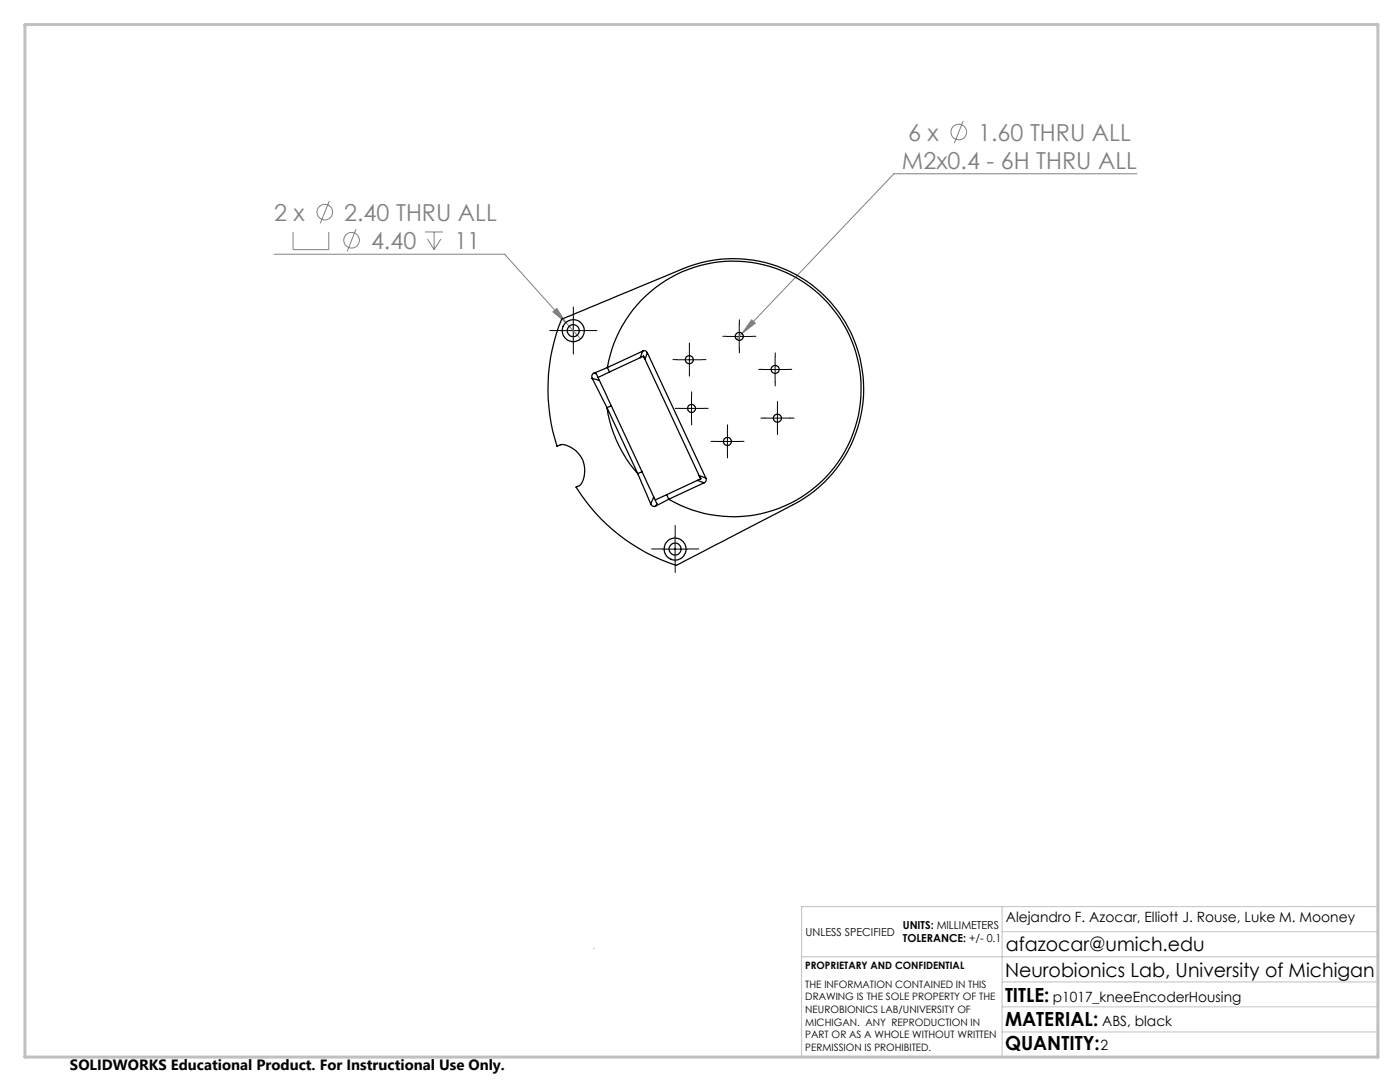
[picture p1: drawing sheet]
<svg xmlns="http://www.w3.org/2000/svg" width="279mm" height="216mm" viewBox="0 0 279 216" stroke-linecap="round" stroke-linejoin="round" font-family="sans-serif">
<g fill="none" stroke="#808080" stroke-width=".2">
<path d="M192.2 24.1l-1.7 4.5M226.9 34.7h-48.5l-30.3 31.8M54.7 50.7h46l12.2 13.6M58.5 46.3v3.5h7.1v-3.5M65.7 40.1l-1.8 4.5M71 45.7l-1.7 4.5M84.8 46.3h3.6M85.3 47.7l1.3 2.1M86.6 46.3v3.5M88 47.7l-1.4 2.1M110.3 62.2l.8-.6 1.8 2.7zM112.9 64.3l3 3.3"/>
<path d="M148.1 66.5l-1.1 1.2M150 63.8l.7 .7-2.6 2z"/>
<circle cx="191.3" cy="26.3" r="1.55"/>
<circle cx="64.8" cy="42.3" r="1.55"/>
<circle cx="70.2" cy="47.9" r="1.55"/>
</g>
<g fill="none" stroke="#000" stroke-width=".2" stroke-dasharray="15.2 1.3 1.3 1.3">
<path d="M111.9 66h-2.2M114.4 63.5v-2.2M114.4 68.5v2.2M116.9 66h2.2M135.1 71.8h-.8M137.6 69.3v-.8M137.6 74.3v.8M138 79v-.8M140.1 71.8h.8M145.1 67.1h-.8M147.6 64.6v-.8M147.6 69.6v.8"/>
<path d="M150.1 67.1h.8M152.2 73.7h-.8M154.7 71.2v-.8M154.7 76.2v.8M157.2 73.7h.8M135.5 81.5h-.8M138 84v.8M140.5 81.5h.8M142.7 88.1h-.8M145.2 85.6v-.8M145.2 90.6v.8M147.7 88.1h.8"/>
<path d="M152.7 83.4h-.8M155.2 80.9v-.8M155.2 85.9v.8M157.7 83.4h.8M132.2 109.5h-2.2M134.7 107v-2.2M134.7 112v2.2M137.2 109.5h2.2"/>
</g>
<g fill="none" stroke="#000" stroke-width=".2">
<path d="M111.9 66h5M114.4 63.5v5M135.1 71.8h5M137.6 69.3v5M138 79v5M145 67.1h5M147.5 64.6v5M152.2 73.7h5M154.7 71.2v5M135.5 81.5h5M142.7 88.1h5M145.2 85.6v5"/>
<path d="M152.6 83.4h5.1M155.2 80.9v5M132.2 109.6h5M134.7 107.1v4.9"/>
</g>
<path d="M118.6 189.2v.1M160 190.9h115M200 185.9h75M200 180.9v30M200 195.9h75M275 180.9h-115v30M200 205.9h75M200 200.9h75" fill="none" stroke="#c0c0c0" stroke-width=".2"/>
<path d="M5 4.9h270v206h-270z" fill="none" stroke="#c0c0c0" stroke-width=".6"/>
<path d="M110.3 62.2l2.6 2.1-1.8-2.7zM150 63.8l-1.9 2.7 2.6-2z" fill="#808080"/>
<g fill="none" stroke="#000" stroke-width=".25">
<path d="M112.1 63.7l20.5-8.5a33.6 33.6 0 0 1 11.2-3.5 26 26 0 0 1 27.5 18.5 26 26 0 0 1-13 30.5l-23.3 12.1a36.7 36.7 0 0 1-20-15.6 1.87 1.87 0 0 0 1.5-1.6 5.2 5.2 0 0 0-4.4-6.9l-.9 .3a36.7 36.7 0 0 1 .9-25.3zM118.2 75.5l2.9 5.9M118.2 75.5l1.4 .4M118.6 74.4a.76 .76 0 0 0-.4 1.1M118.6 74.4a.78 .78 0 0 1 .7 .8l.3 .7M119.6 75.9l2.4 5.1M121.2 73.3a25.5 25.5 0 0 1 32.4-20.1 25.5 25.5 0 0 1 16.2 34.6 25.5 25.5 0 0 1-36.3 11.8M121.2 73.3l-2.6 1.1M121.2 73.3l.4 .9M121.6 74.2l-2.3 1.1M127.8 71.4l.6-.4 .3 .7M127.8 71.4l-6.2 2.8"/>
<path d="M128.3 70.1l.5-.1 .4 .4M128.3 70.1l-7.1 3.2M128.3 70.1l-.5 1.3M128.4 71.1l.3 .6M128.7 71.7l10.8 23.2M129.2 70.4l11.7 25M129.2 70.4l-.5 1.3M121.1 81.4a25.4 25.4 0 0 0 6.2 13.1M121.1 81.4l6.2 13.1M122 81l-.9 .4M122 81l6.1 13.1M127.3 94.5l2.6 6"/>
<path d="M128.1 94.1l2.4 5.1M128.1 94.1l-.8 .4M130.5 99.2l.3 .7a.7 .7 0 0 1 .1 1M130.5 99.2l-.6 1.3M133.1 98.7l-2.3 1.1M133.1 98.7l.4 .9M133.5 99.6l-2.6 1.3M139.2 95.8l1.3 .5M139.2 95.8l-6.1 2.9M139.5 94.9l.4 .6-.7 .3M139.5 94.9l.3 .6M139.5 94.9l1.4 .5"/>
<path d="M140.5 96.3l-7 3.3M140.9 95.4v.6l-.4 .3M129.9 100.5a.73 .73 0 0 0 1 .4"/>
<circle cx="114.4" cy="66" r="2.2"/>
<circle cx="114.4" cy="66" r="1.2"/>
<circle cx="137.6" cy="71.8" r=".8"/>
<circle cx="147.5" cy="67.1" r=".81"/>
<circle cx="154.7" cy="73.7" r=".81"/>
<circle cx="138" cy="81.5" r=".8"/>
<circle cx="145.2" cy="88.1" r=".81"/>
<circle cx="155.1" cy="83.4" r=".79"/>
<circle cx="134.7" cy="109.5" r="2.19"/>
<circle cx="134.7" cy="109.6" r="1.2"/>
</g>
<g font-size="4.7" fill="#808080">
<text x="181.2" y="28">6 x</text>
<text x="195.2" y="28">1.60 THRU ALL</text>
<text x="180" y="33.6">M2x0.4 - 6H THRU ALL</text>
<text x="54.7" y="44">2 x</text>
<text x="68.7" y="44">2.40 THRU ALL</text>
<text x="74" y="49.6">4.40</text>
<text x="90.7" y="49.6">11</text>
</g>
<g font-size="3.9">
<text x="200.7" y="189.8">afazocar@umich.edu</text>
<text x="200.6" y="194.9">Neurobionics Lab, University of Michigan</text>
<text x="200.6" y="199.8">TITLE:</text>
<text x="200.6" y="209.5">QUANTITY:</text>
<text x="200.6" y="204.6">MATERIAL:</text>
</g>
<text font-size="3" x="14" y="213.5">SOLIDWORKS Educational Product. For Instructional Use Only.</text>
<g font-size="2.8">
<text x="200.7" y="183.9">Alejandro F. Azocar, Elliott J. Rouse, Luke M. Mooney</text>
<text x="210.1" y="199.8">p1017_kneeEncoderHousing</text>
<text x="219.7" y="209.5">2</text>
<text x="220" y="204.6">ABS, black</text>
</g>
<g font-size="2.2">
<text x="180.2" y="185.3">UNITS: MILLIMETERS</text>
<text x="160.8" y="186.8">UNLESS SPECIFIED</text>
<text x="180.2" y="188">TOLERANCE: +/- 0.1</text>
</g>
<g font-size="2">
<text x="160.7" y="193.4">PROPRIETARY AND CONFIDENTIAL</text>
<text x="160.7" y="197.1">THE INFORMATION CONTAINED IN THIS</text>
<text x="160.7" y="199.6">DRAWING IS THE SOLE PROPERTY OF THE</text>
<text x="160.7" y="202.1">NEUROBIONICS LAB/UNIVERSITY OF</text>
<text x="160.7" y="204.6">MICHIGAN. ANY REPRODUCTION IN</text>
<text x="160.7" y="207.2">PART OR AS A WHOLE WITHOUT WRITTEN</text>
<text x="160.7" y="209.7">PERMISSION IS PROHIBITED.</text>
</g>
</svg>
